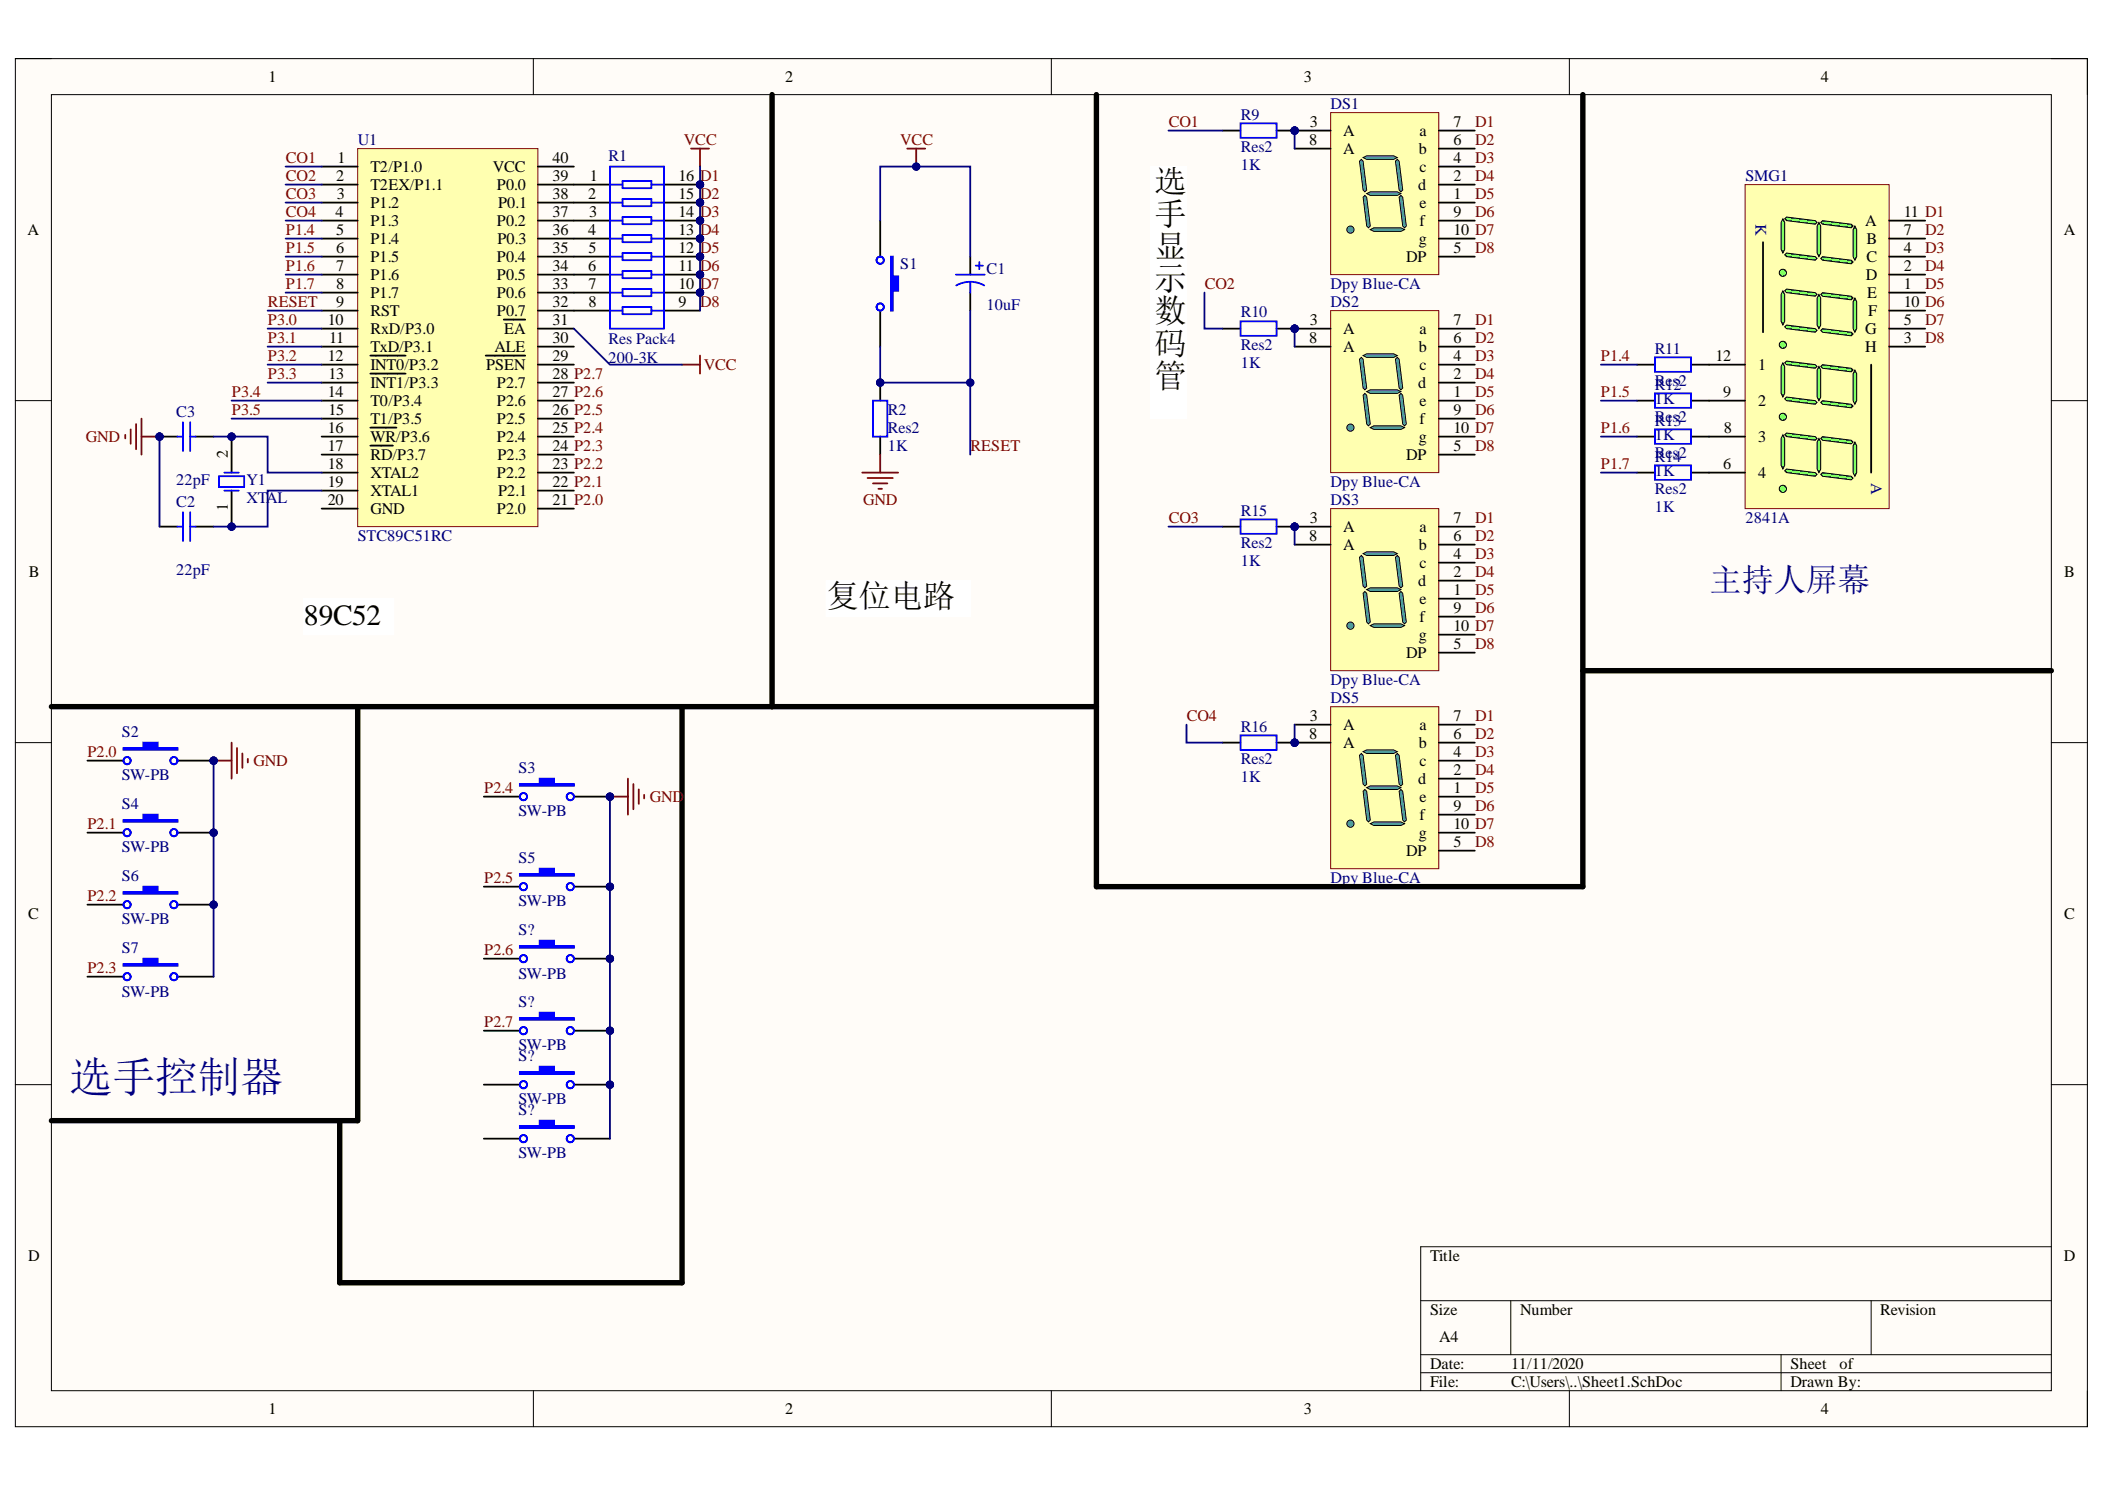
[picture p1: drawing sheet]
# Altium schematic sheet Sheet1.SchDoc
size A4

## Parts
(Parts that share a designator on the sheet are numbered #1, #2 ... from top to bottom, then left to right.)
C1  value 10uF  [RB7.6-15]  (hidden comment: Cap Pol1)
C2  value 22pF  [RAD-0.3]  (hidden comment: Cap)
C3  value 22pF  [RAD-0.3]  (hidden comment: Cap)
DS1  Dpy Blue-CA  [H]
DS2  Dpy Blue-CA  [H]
DS3  Dpy Blue-CA  [H]
DS5  Dpy Blue-CA  [H]
R1  Res Pack4  value 200-3K  [SSOP16_N]
R2  Res2  value 1K  [AXIAL-0.4]
R9  Res2  value 1K  [AXIAL-0.4]
R10  Res2  value 1K  [AXIAL-0.4]
R11  Res2  value 1K  [AXIAL-0.4]
R12  Res2  value 1K  [AXIAL-0.4]
R13  Res2  value 1K  [AXIAL-0.4]
R14  Res2  value 1K  [AXIAL-0.4]
R15  Res2  value 1K  [AXIAL-0.4]
R16  Res2  value 1K  [AXIAL-0.4]
S1  SW-PB  [SPST-2]  (value not drawn)
S2  SW-PB  [SPST-2]
S3  SW-PB  [SPST-2]
S4  SW-PB  [SPST-2]
S5  SW-PB  [SPST-2]
S6  SW-PB  [SPST-2]
S7  SW-PB  [SPST-2]
S?#1  SW-PB  [SPST-2]
S?#2  SW-PB  [SPST-2]
S?#3  SW-PB  [SPST-2]
S?#4  SW-PB  [SPST-2]
SMG1  2841A  [SMG 0.28-4P_B]
U1  STC89C51RC  [DIP40-600]
Y1  XTAL  [R38]

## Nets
D1: C1.1 DS1.1(e) DS1.2(d) DS1.4(c) DS1.5(DP) DS1.6(b) DS1.7(a) DS1.9(f) DS1.10(g) DS2.1(e) DS2.2(d) DS2.4(c) DS2.5(DP) DS2.6(b) DS2.7(a) DS2.9(f) DS2.10(g) DS3.1(e) DS3.2(d) DS3.4(c) DS3.5(DP) DS3.6(b) DS3.7(a) DS3.9(f) DS3.10(g) DS5.1(e) DS5.2(d) DS5.4(c) DS5.5(DP) DS5.6(b) DS5.7(a) DS5.9(f) DS5.10(g) R1.9 R1.10 R1.11 R1.12 R1.13 R1.14 R1.15 R1.16 S1.1 SMG1.1(E) SMG1.2(D) SMG1.3(H) SMG1.4(C) SMG1.5(G) SMG1.7(B) SMG1.10(F) SMG1.11(A) U1.31(~{EA})  [also labelled D2, D3, D4, D5, D6, D7, D8, VCC]
GND: C2.1 C3.1 R2.1 S2.2 S3.2 S4.2 S5.2 S6.2 S7.2 S?#1.2 S?#2.2 S?#3.2 S?#4.2
CO1: R9.1 U1.1(T2/P1.0)
CO2: R10.1 U1.2(T2EX/P1.1)
CO3: R15.1 U1.3(P1.2)
CO4: R16.1 U1.4(P1.3)
P1.4: R11.1 U1.5(P1.4)
P1.5: R12.1 U1.6(P1.5)
P1.6: R13.1 U1.7(P1.6)
P1.7: R14.1 U1.8(P1.7)
P2.0: S2.1 U1.21(P2.0)
P2.1: S4.1 U1.22(P2.1)
P2.2: S6.1 U1.23(P2.2)
P2.3: S7.1 U1.24(P2.3)
P2.4: S3.1 U1.25(P2.4)
P2.5: S5.1 U1.26(P2.5)
P2.6: S?#1.1 U1.27(P2.6)
P2.7: S?#2.1 U1.28(P2.7)
P3.0: U1.10(RxD/P3.0)
P3.1: U1.11(TxD/P3.1)
P3.2: U1.12(~{INT0}/P3.2)
P3.3: U1.13(~{INT1}/P3.3)
P3.4: U1.14(T0/P3.4)
P3.5: U1.15(T1/P3.5)
RESET: C1.2 R2.2 S1.2 U1.9(RST)
NetC2_2: C2.2 U1.19(XTAL1) Y1.1(OSC1)
NetC3_2: C3.2 U1.18(XTAL2) Y1.2(OSC2)
NetDS1_3: DS1.3(A) DS1.8(A) R9.2
NetDS2_3: DS2.3(A) DS2.8(A) R10.2
NetDS3_3: DS3.3(A) DS3.8(A) R15.2
NetDS5_3: DS5.3(A) DS5.8(A) R16.2
NetR1_1: R1.1 U1.39(P0.0)
NetR1_2: R1.2 U1.38(P0.1)
NetR1_3: R1.3 U1.37(P0.2)
NetR1_4: R1.4 U1.36(P0.3)
NetR1_5: R1.5 U1.35(P0.4)
NetR1_6: R1.6 U1.34(P0.5)
NetR1_7: R1.7 U1.33(P0.6)
NetR1_8: R1.8 U1.32(P0.7)
NetR11_2: R11.2 SMG1.12(1)
NetR12_2: R12.2 SMG1.9(2)
NetR13_2: R13.2 SMG1.8(3)
NetR14_2: R14.2 SMG1.6(4)

Not connected (* = marked no-connect by the designer): S?#3 1; S?#4 1; U1 16(~{WR}/P3.6) 17(~{RD}/P3.7) 20(GND) 29(~{PSEN}) 30(ALE) 40(VCC)

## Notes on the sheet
- 选手显示数码管
- 89C52
- 复位电路
- 主持人屏幕
- 选手控制器
